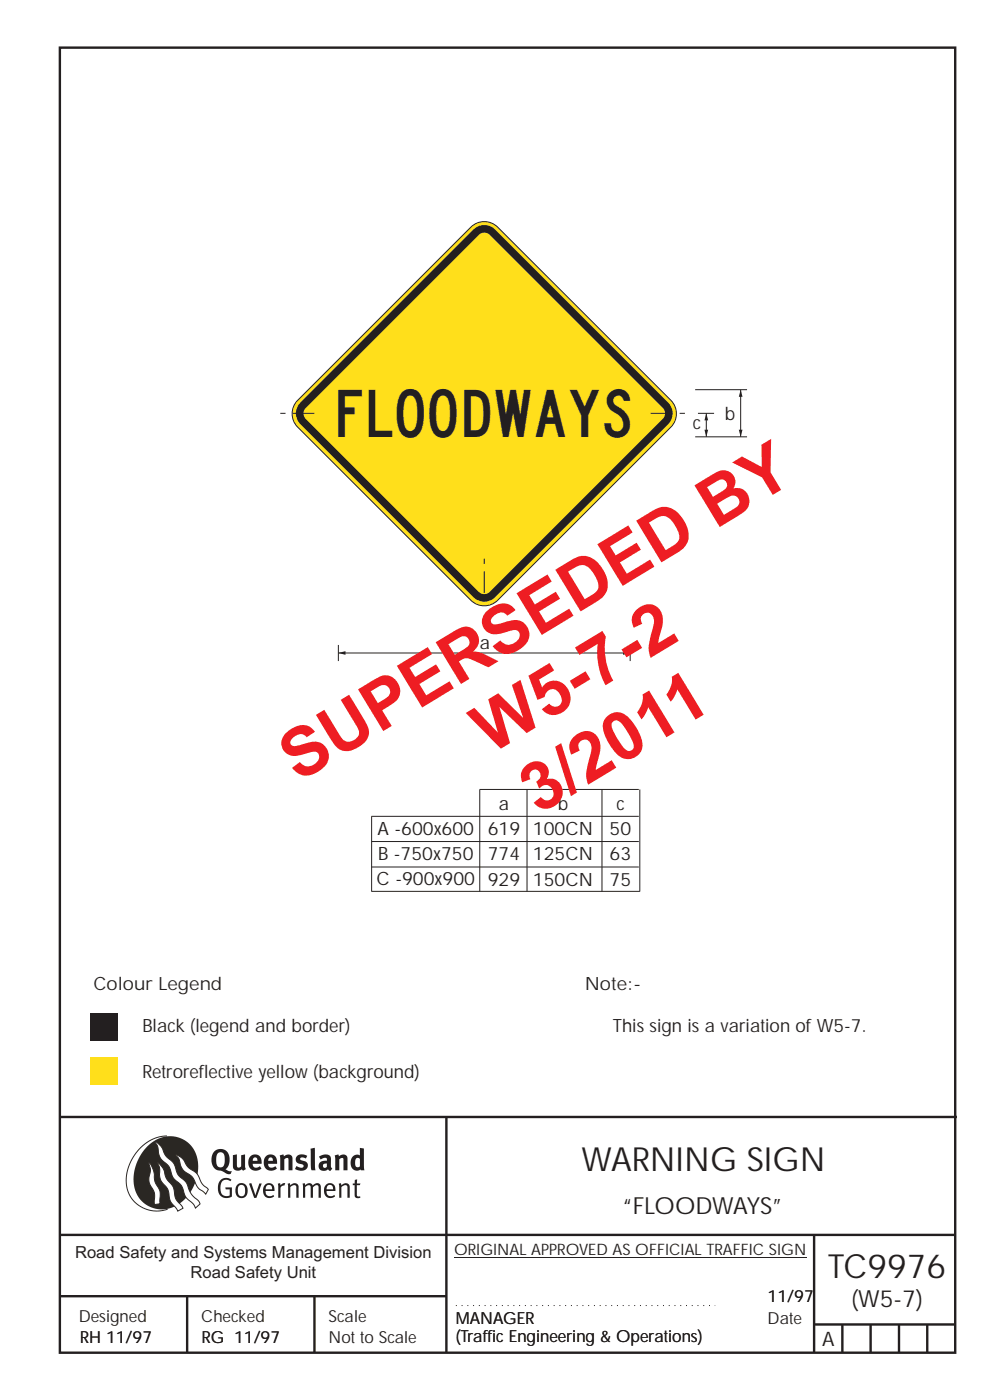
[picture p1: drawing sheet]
<svg xmlns="http://www.w3.org/2000/svg" width="210mm" height="297mm" viewBox="0 0 210 297" stroke-linecap="round" stroke-linejoin="round" font-family="sans-serif">
<g fill="none" stroke="#231f20" stroke-width=".51">
<path d="M12.7 10.1h189.9v276.9h-189.9zM12.7 237h190.3M94.7 236.9v50.1M12.7 262h190M12.7 275h82M39.7 275v12M66.7 275v12M172.7 262v25M172.7 281h30M178.7 281v6M184.7 281v6M190.7 281v6"/>
<path d="M196.7 281v6"/>
</g>
<path d="M96.3 266.7h74.7" fill="none" stroke="#231f20" stroke-width=".21"/>
<path d="M19.2 215h5.9v5.9h-5.9z" fill-rule="evenodd" fill="#231f20"/>
<path d="M19.2 224.4h5.9v5.9h-5.9z" fill-rule="evenodd" fill="#ffdf1b"/>
<path d="M71.8 138.5h61.9M78.8 173.2h56.7M78.8 173.2v16M78.8 178.5h56.7M101.7 167.5h33.8M101.8 167.5v21.6M111.8 167.5v21.6M127.7 167.5v21.6M135.7 167.5v21.6M78.8 183.9h56.7M78.8 189.1h56.9" fill="none" stroke="#231f20" stroke-width=".21"/>
<path d="M56 79.7h3.5" fill="none" stroke="#fff" stroke-width=".21"/>
<g fill="#231f20">
<path d="M132.2 138.1l1.5 .4-1.5 .4z"/>
<path d="M71.8 138.5l1.5-.4v.8z"/>
</g>
<path d="M71.8 136.8v3.5M133.7 136.8v3.5" fill="none" stroke="#231f20" stroke-width=".21"/>
<path d="M63.1 84.9l36.8-36.7a4 4 0 0 1 5.7 0l36.7 36.7a4 4 0 0 1 0 5.7l-36.7 36.8a4 4 0 0 1-5.7 0l-36.8-36.8a4 4 0 0 1 0-5.7z" fill-rule="evenodd" fill="#ffdf1b" stroke="#231f20" stroke-width=".21"/>
<path d="M63.7 85.4l36.9-36.8a3.2 3.2 0 0 1 4.4 .1l36.7 36.7a3.2 3.2 0 0 1 0 4.6l-36.8 36.8a3.2 3.2 0 0 1-4.5-.1l-36.8-36.8a3.2 3.2 0 0 1 .1-4.5z" fill-rule="evenodd" fill="#231f20"/>
<path d="M64.9 86.5l36.7-36.7a1.63 1.63 0 0 1 2.3 0l36.8 36.8a1.63 1.63 0 0 1-.1 2.3l-36.8 36.7a1.63 1.63 0 0 1-2.2 0l-36.8-36.8a1.63 1.63 0 0 1 .1-2.3z" fill-rule="evenodd" fill="#ffdf1b"/>
<path d="M59.5 87.7h1.1M62.1 87.7h4.6M138 87.7h4.6M144.2 87.7h1.1M157.1 82.7v10M102.7 118.5v1.1M102.7 121.2v4.6" fill="none" stroke="#231f20" stroke-width=".21"/>
<g fill="#231f20">
<path d="M157.1 82.7l.4 1.5h-.8z"/>
<path d="M156.7 91.2h.8l-.4 1.5z"/>
</g>
<path d="M149.8 87.7v5" fill="none" stroke="#231f20" stroke-width=".21"/>
<g fill="#231f20">
<path d="M149.8 87.7l.4 1.5h-.8z"/>
<path d="M149.4 91.2h.8l-.4 1.5z"/>
</g>
<path d="M147.5 92.7h11M147.5 82.7h11M148.1 87.7h3.4" fill="none" stroke="#231f20" stroke-width=".21"/>
<path d="M96.7 277h55" fill="none" stroke="#231f20" stroke-width=".21" stroke-dasharray=".2 1" stroke-linecap="butt"/>
<path d="M35.4 241a9.5 9.5 0 0 0-8.6 10.5 6.5 6.5 0 0 0 8.8 5" fill="none" stroke="#2a2723" stroke-width=".21"/>
<path d="M31.3 243.2a6.1 6.1 0 0 1 7.3-1.6 6.1 6.1 0 0 1 3.4 6.6 8.8 8.8 0 0 1-7.2 8.4 6.1 6.1 0 0 1-6.4-7.5 10.5 10.5 0 0 1 2.9-5.9z" fill-rule="evenodd" fill="#2a2723"/>
<g fill="#fff" stroke="#2a2723" stroke-width=".21">
<path d="M31.6 246.7l.3 .3 .6 1.2 .4 2.5 1 2 .1 2.7-1.2 .2-.1-2.5-.9-1.8-.2-.7 .3-2.4z" fill-rule="evenodd"/>
<path d="M37.2 245l.5 .1 .9 .6 1.3 1.9 1.9 1.5 1.1 2.1 1.3 1.2-.6 1-1.6-1.5-1.2-2.2-1.9-1.4-.6-1-.4-1.5z" fill-rule="evenodd"/>
<path d="M32.8 242.2l.4 .1 .9 .8 1.1 2.1 1.6 1.5 1 2.5 1.6 1.6 1.2 2.5 1.6 1.6 .2 .5-.9 .9-.5-.9-1.6-1.5-1-2.4-1.7-1.7-.9-2.4-1.7-1.7-.4-.9-.3-1.6z" fill-rule="evenodd"/>
<path d="M33.4 246.7l.5 .3 .7 1 .7 2.1 1.5 1.8 .5 2.5 1.5 1.8v.1l-1.1 .7-1.6-2.2-.5-2.5-1.5-1.9-.2-1-.1-1.6z" fill-rule="evenodd"/>
</g>
<g fill="#231f20">
<path d="M46.8 250.3l.6-.3 .6-.1 .6 .1 .5 .3-.2 .3-.9-.3-.8 .2-.3 .7-.1 1.1 .1 .7 .3 .5 .5 .2 .6 .1 .4-.2v-1.3h-.8l-.1-.4h1.4v2l-.7 .2-.8 .1-.6-.2-.5-.5-.3-.8-.1-.9 .2-.8z" fill-rule="evenodd"/>
<path d="M50.7 251.6l.7-.2 .5 .5 .1 1.2-.2 .4-.3 .3h-.5l-.4-.4-.1-1.1zM50.4 251.3l-.5 1.1 .3 1.2 .7 .6 1-.2 .4-.4 .2-.5v-.8l-.2-.7-.3-.4-.5-.2h-.6z" fill-rule="evenodd"/>
<path d="M52.8 251.1l.5-.1 .9 2.6 .8-2.5h.5l-1.1 3.1h-.5z" fill-rule="evenodd"/>
<path d="M56.6 251.5l.4-.1 .4 .1 .2 .3 .1 .5h-1.4zM56.3 251.3l-.5 1v.7l.3 .6 .4 .4 .5 .2 1.1-.3 .1-.1-.2-.3-.6 .3-.7-.1-.3-.3-.1-.6v-.1h1.9l-.2-1.2-.8-.5-.5 .1z" fill-rule="evenodd"/>
<path d="M58.9 251.1l.5-.1 .1 .5 .4-.4 .6-.1-.2 .5-.4 .1-.4 .3v2.2h-.5z" fill-rule="evenodd"/>
<path d="M61 251.1h.5a.24 .24 0 0 0 .1 .3 .24 .24 0 0 0 .3-.2l.8-.2 .6 .5v2.6h-.4l-.1-2.3-.1-.3-.3-.1-.8 .5v2.2h-.5z" fill-rule="evenodd"/>
<path d="M64.2 251.1h.4a.23 .23 0 0 0 .2 .3 .23 .23 0 0 0 .3-.2l.6-.2 .5 .2a.23 .23 0 0 0 .2 .3 .23 .23 0 0 0 .2-.2l.8-.3 .6 .4 .1 2.7h-.5v-2.3l-.1-.3-.3-.1-.8 .5v2.2h-.5v-2.3l-.1-.3h-.3l-.8 .4v2.2h-.4z" fill-rule="evenodd"/>
<path d="M69.5 251.5l.5-.1 .4 .1 .3 .8h-1.4zM69.2 251.3l-.5 1 .1 .7 .2 .6 .4 .4 .4 .2 1.1-.3 .2-.1-.2-.3-.6 .3-.7-.2-.3-.3v-.6h1.9l-.2-1.2-.4-.3-.5-.2-.5 .1z" fill-rule="evenodd"/>
<path d="M71.8 251.1h.5a.24 .24 0 0 0 .1 .3 .24 .24 0 0 0 .4-.2l.7-.2 .6 .5 .1 2.6h-.5v-2.3l-.1-.3-.3-.1-.9 .5v2.2h-.4z" fill-rule="evenodd"/>
<path d="M75.3 250.3l.5-.1-.1 .9h.8l-.2 .4h-.6v2.1l.2 .2h.5v.3l-.2 .1h-.6l-.3-.4-.1-2.3h-.4v-.4h.4z" fill-rule="evenodd"/>
<path d="M46.2 244.7l.4-.2h.4l.6 .6v1.8l-.2 .5-.3 .2h-.8l-.3-.5-.1-1.6zM45.5 244.2l-.4 .7-.2 .8v1l.3 .9 .7 .6 1 .2 1.6 .7h.4l.3-.6h-.6l-.8-.4 .7-.9 .2-1.5a1.91 1.91 0 0 0-1.1-1.8 1.91 1.91 0 0 0-2.1 .3z" fill-rule="evenodd"/>
<path d="M49.4 245.1l.9-.2v2.5l.1 .2 .3 .1 .5-.3v-2.3l.8-.2v2.6l.2 .5-.7 .3a.39 .39 0 0 0-.7 0h-.8l-.5-.4z" fill-rule="evenodd"/>
<path d="M53.8 245.7l.3-.1h.3l.2 .7h-1zM53.1 245.3l-.3 .5-.1 .8 .1 .7 .3 .6 .5 .4 .6 .1 .7-.1 .6-.4-.4-.5-.4 .3h-.5l-.4-.1-.2-.4v-.3h1.9l-.1-1-.3-.6-1-.4-.5 .1z" fill-rule="evenodd"/>
<path d="M57.1 245.7l.2-.1h.4l.2 .7h-1zM56.4 245.3l-.3 .6-.2 .8 .2 .7 .3 .5 .5 .4 .6 .1 .7-.1 .5-.4-.3-.5-.6 .3h-.5l-.4-.6v-.2h1.9l-.1-1-.3-.6-.5-.3-.5-.1-.5 .1z" fill-rule="evenodd"/>
<path d="M59.3 245.1l.8-.2 .1 .4 1-.4 .7 .3 .1 .5v2.6h-.8v-2.3l-.3-.3-.6 .3v2.3h-.9z" fill-rule="evenodd"/>
<path d="M63 245.3l.9-.4 1.3 .3-.3 .6-.9-.2-.3 .2 .1 .3 1 .3 .4 .4 .1 .8-.5 .6-1.1 .2-1.1-.4 .3-.6 1 .4 .3-.1 .2-.3-.1-.3-1-.3-.4-.3-.2-.6z" fill-rule="evenodd"/>
<path d="M68.6 247l.7-.1v.7l-.3 .2-.3-.1-.2-.3zM67.7 245.4l.3 .6 .8-.3 .5 .1a.35 .35 0 0 1 0 .5 .35 .35 0 0 1-.5 0l-1 .4-.2 .9 .2 .4 .3 .3h1.1a.49 .49 0 0 1 .8 .2l.5-.6-.3-.4v-1.7l-.2-.5-.4-.3-.6-.1z" fill-rule="evenodd"/>
<path d="M71 245.1l.8-.2 .1 .4 1-.4 .6 .3 .2 .5v2.6h-.8v-2.3l-.3-.3-.6 .3v2.3h-.9z" fill-rule="evenodd"/>
<path d="M75.6 245.8l.3-.1 .5 .2v1.5l-.4 .2h-.4l-.2-.4v-.9zM76.3 243.5v1.3a.19 .19 0 0 1 0 .3 .19 .19 0 0 1-.3-.1l-.8 .1-.6 .5-.2 .9 .1 1 .3 .5 .6 .3h.6l.5-.2v.2h.8l-.1-4.6z" fill-rule="evenodd"/>
<path d="M65.9 243.7l.9-.2 .1 4.8h-.8l-.1-.3z" fill-rule="evenodd"/>
</g>
<g font-size="14.4" fill="#ee1d23">
<text x="104.1" y="160.1" transform="rotate(-31 104.1 160.1)">W5-7-2</text>
<text x="63.3" y="166.1" transform="rotate(-31 63.3 166.1)">SUPERSEDED BY</text>
<text x="114.2" y="172.9" transform="rotate(-31 114.2 172.9)">3/2011</text>
</g>
<text font-size="10" fill="#231f20" x="71.8" y="92.7">FLOODWAYS</text>
<g font-size="7.1" fill="#231f20">
<text x="123.4" y="248.4">WARNING SIGN</text>
<text x="175.6" y="271.1">TC9976</text>
</g>
<g font-size="5" fill="#231f20">
<text x="132" y="257.6">“FLOODWAYS”</text>
<text x="180.6" y="277.3">(W5-7)</text>
</g>
<text font-size="4.2" fill="#231f20" x="174.4" y="285.6">A</text>
<g font-size="3.9" fill="#231f20">
<text x="153.7" y="89.1">b</text>
<text x="146.9" y="91">c</text>
<text x="101.8" y="137.7">a</text>
<text x="105.8" y="171.8">a</text>
<text x="118.3" y="171.8">b</text>
<text x="130.8" y="171.8">c</text>
<text x="80.1" y="177.1">A -600x600</text>
<text x="103.5" y="177.2">619</text>
<text x="113" y="177.2">100CN</text>
<text x="129.3" y="177.2">50</text>
<text x="80.2" y="182.4">B -750x750</text>
<text x="103.5" y="182.5">774</text>
<text x="113" y="182.5">125CN</text>
<text x="129.3" y="182.5">63</text>
<text x="79.9" y="187.8">C -900x900</text>
<text x="103.5" y="187.9">929</text>
<text x="113" y="187.9">150CN</text>
<text x="129.3" y="187.9">75</text>
<text x="19.8" y="210">Colour Legend</text>
<text x="124" y="210">Note:-</text>
<text x="30.2" y="219">Black (legend and border)</text>
<text x="130" y="219">This sign is a variation of W5-7.</text>
<text x="30.2" y="228.8">Retroreflective yellow (background)</text>
</g>
<g font-size="3.5" fill="#231f20">
<text x="15.9" y="266.8">Road Safety and Systems Management Division</text>
<text x="40.4" y="271.1">Road Safety Unit</text>
<text x="16.7" y="280.4">Designed</text>
<text x="42.7" y="280.4">Checked</text>
<text x="69.7" y="280.4">Scale</text>
<text x="96.7" y="281">MANAGER</text>
<text x="162.8" y="276.3">11/97</text>
<text x="162.8" y="281">Date</text>
<text x="17" y="284.8">RH 11/97</text>
<text x="42.8" y="284.8">RG 11/97</text>
<text x="69.7" y="285">Not to Scale</text>
<text x="96.7" y="284.7">(Traffic Engineering &amp; Operations)</text>
</g>
<text font-size="3.4" fill="#231f20" x="96.3" y="266.3">ORIGINAL APPROVED AS OFFICIAL TRAFFIC SIGN</text>
</svg>
